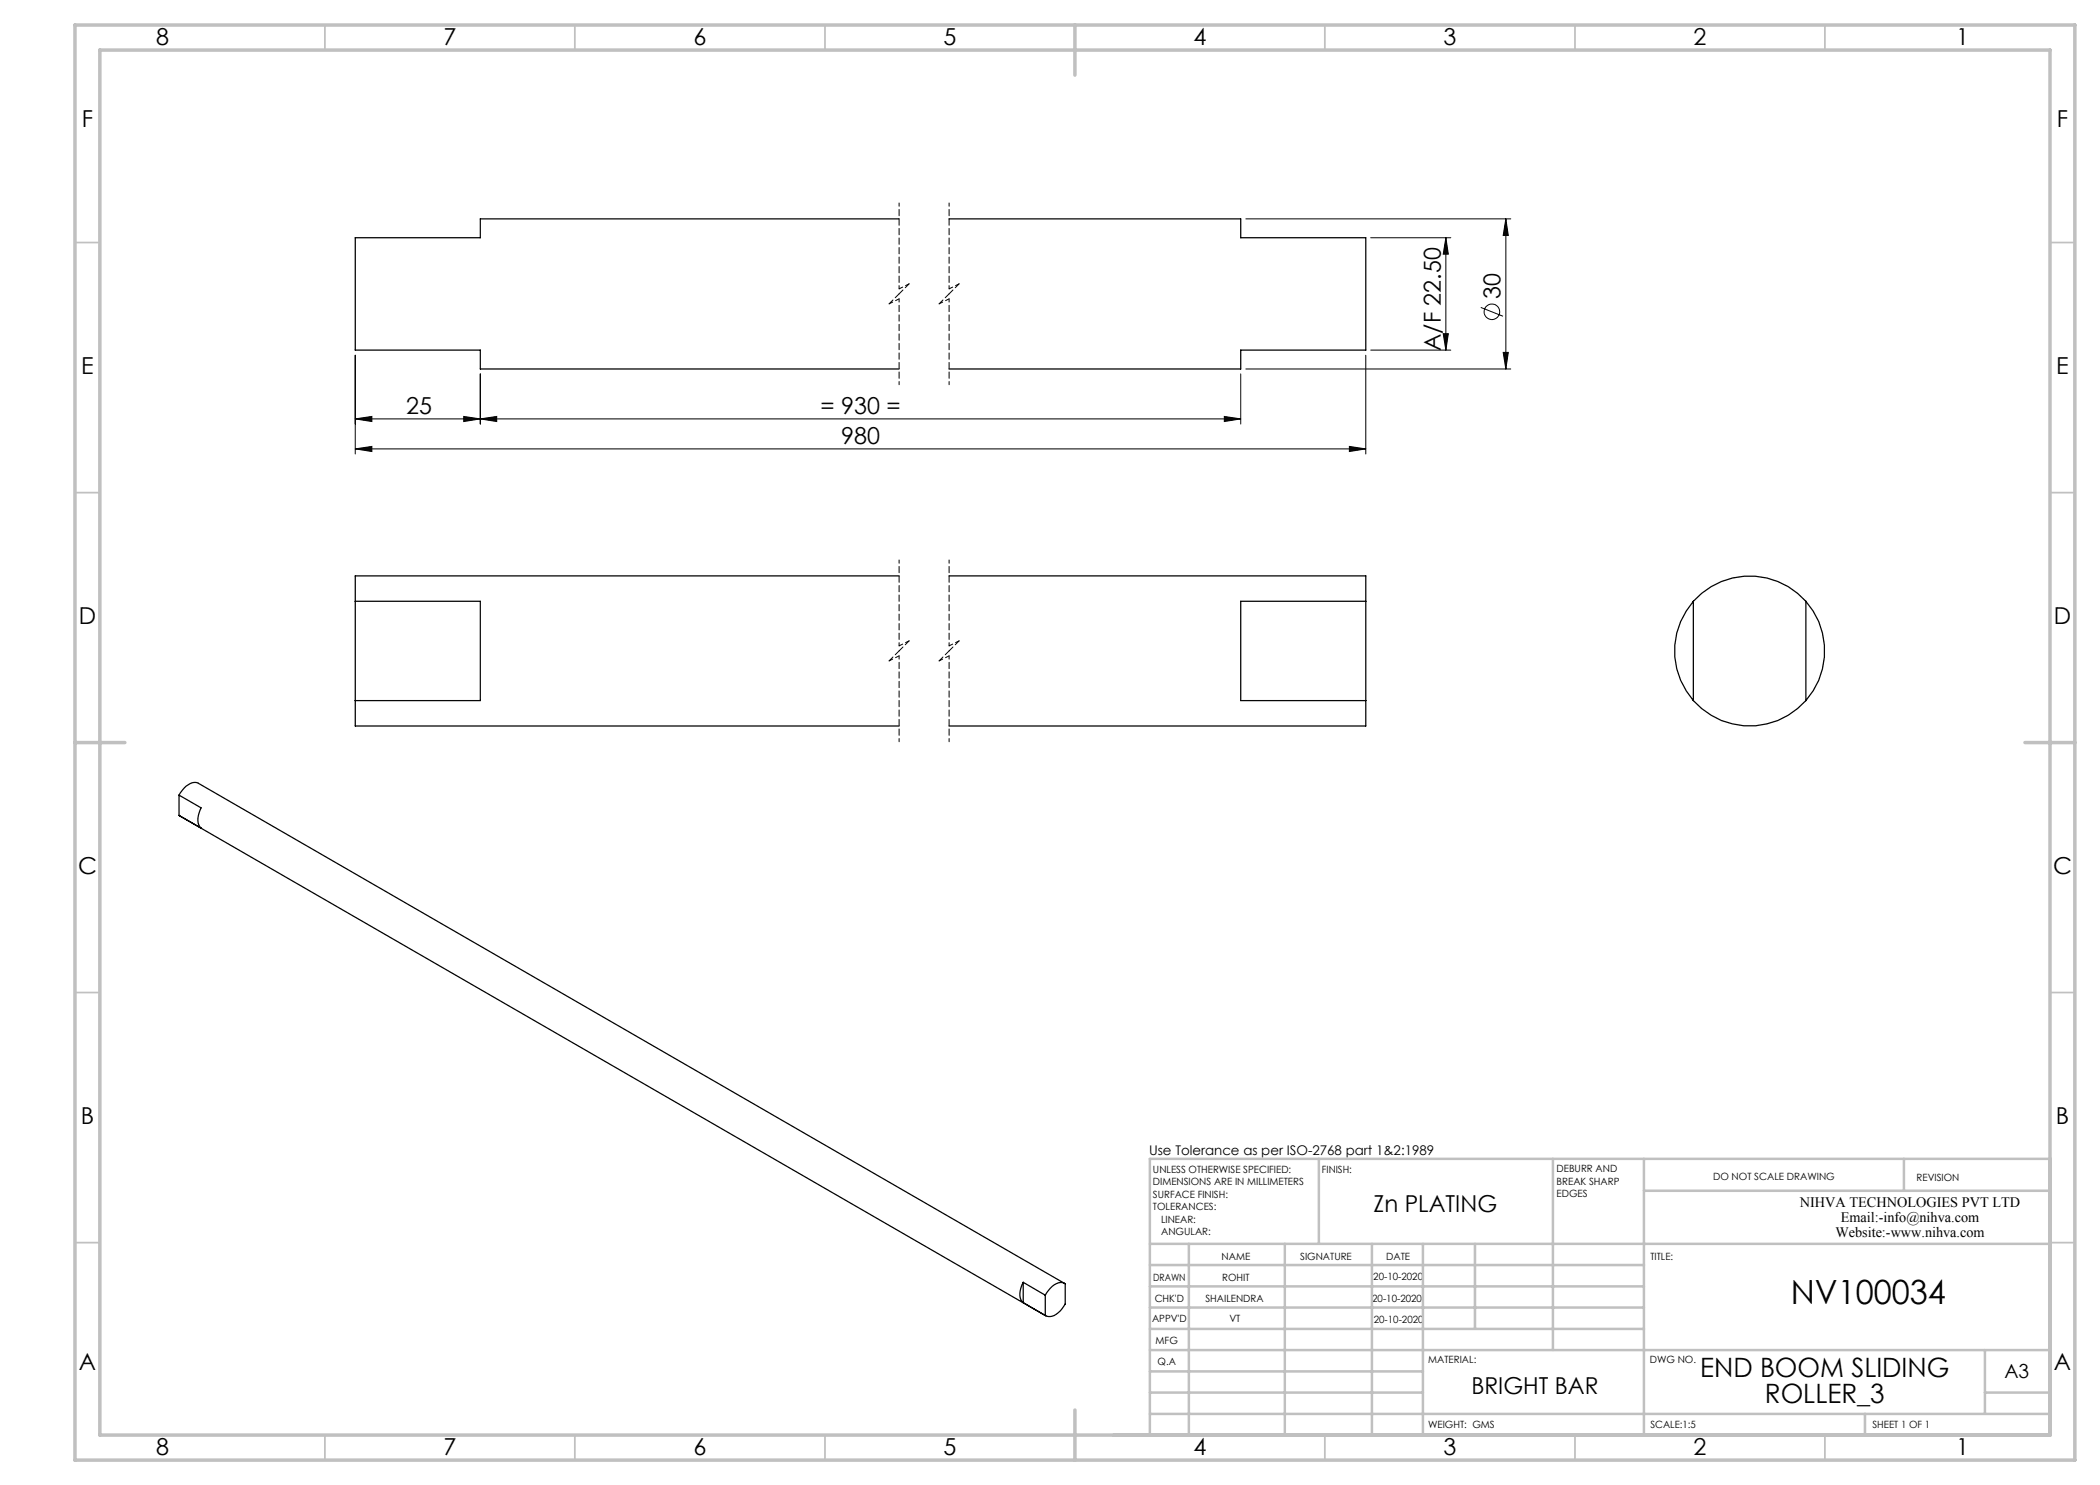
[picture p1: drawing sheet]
<svg xmlns="http://www.w3.org/2000/svg" width="420mm" height="297mm" viewBox="0 0 420 297" stroke-linecap="round" stroke-linejoin="round" font-family="sans-serif">
<g fill="none" stroke="#000" stroke-width=".2">
<path d="M249.2 43.8h53M274.1 47.6h16.1M289.2 47.6v22.4M289.2 47.6l.5 3.2h-1.1zM301.2 43.8v30M301.2 43.8l.5 3.3h-1.1zM71 71v19.8M96.1 74.8v10M248.1 74.8v10M249.2 73.8h53M273.2 71v19.8M274.1 70h16.1"/>
<path d="M288.6 66.7h1.1l-.5 3.3zM296.2 61.5l4.4 1.7M300.6 70.5h1.1l-.5 3.3zM71 89.8l3.4-.5v1zM71 83.8l3.4-.5v1zM71 89.8h202.2M71 83.8h177.1M92.7 83.3l3.4 .5-3.4 .5zM96.1 83.8l3.2-.5v1zM244.9 83.3l3.2 .5-3.2 .5zM269.9 89.3l3.3 .5-3.3 .5z"/>
<circle cx="298.4" cy="62.4" r="1.55"/>
</g>
<path d="M179.8 40.6v17.2M179.8 59.8v17.1M189.8 40.6v17.2M189.8 59.8v17.1M179.8 112v17.2M189.8 112v17.2M179.8 131.2v17.2M189.8 131.2v17.2" fill="none" stroke="#000" stroke-width=".2" stroke-dasharray="1.3 .6" stroke-dashoffset=".6"/>
<path d="M179.8 57.8l2-1M189.8 57.8l2-1M177.8 60.8l2-1M187.8 60.8l2-1M177.8 132.2l2-1M179.8 129.2l2-1M187.8 132.2l2-1M189.8 129.2l2-1" fill="none" stroke="#000" stroke-width=".2" stroke-dasharray="1.3 .6" stroke-dashoffset=".5"/>
<path d="M179.8 58.8l-2 2M181.8 56.8l-2 2M189.8 58.8l-2 2M191.8 56.8l-2 2M179.8 130.2l-2 2M181.8 128.2l-2 2M189.8 130.2l-2 2M191.8 128.2l-2 2" fill="none" stroke="#000" stroke-width=".2" stroke-dasharray="1.3 .6" stroke-dashoffset=".2"/>
<g fill="none" stroke="#c0c0c0" stroke-width=".35">
<path d="M65 5v5M115 5v5M165 5v5M265 5v5M315 5v5M365 5v5M15 48.5h5M410 48.5h5M15 98.5h5M410 98.5h5M15 198.5h5M410 198.5h5"/>
<path d="M15 248.5h5M410 248.5h5M65 287v5M115 287v5M165 287v5M265 287v5M315 287v5M365 287v5"/>
</g>
<g fill="none" stroke="#c0c0c0" stroke-width=".5">
<path d="M263.8 231.8v17M310.6 231.8v38.2M328.8 231.8v55.2M328.8 238.2h81.2M380.8 231.8v6.4M410 231.8h-180v55.2M230 248.8h180M230 257.3h98.8M230 253h98.8M237.8 248.8v38.2M257 248.8v38.2M274.4 248.8v38.2"/>
<path d="M284.6 248.8v38.2M295 248.8v17M230 265.8h98.8M230 261.5h98.8M230 278.5h54.6M230 274.3h54.6M230 270h180M397 278.5h13M397 270v12.8M230 282.8h180M373 282.8v4.2"/>
</g>
<path d="M15 5h400v287h-400zM20 10h390v277h-390zM215 5v10M15 148.5h10M405 148.5h10M215 282v10" fill="none" stroke="#c0c0c0" stroke-width=".7"/>
<g fill="#000">
<path d="M301.2 43.8l.5 3.3h-1.1zM300.6 70.5h1.1l-.5 3.3z"/>
<path d="M288.6 66.7h1.1l-.5 3.3zM289.2 47.6l.5 3.2h-1.1z"/>
<path d="M71 89.8l3.4-.5v1zM269.9 89.3l3.3 .5-3.3 .5zM96.1 83.8l3.2-.5v1zM244.9 83.3l3.2 .5-3.2 .5zM71 83.8l3.4-.5v1zM92.7 83.3l3.4 .5-3.4 .5z"/>
</g>
<g fill="none" stroke="#000" stroke-width=".25">
<path d="M179.8 43.8h-83.7v3.8h-25.1v22.4h25.1v3.8h83.7M189.8 43.8h58.3v3.8h25.1v22.4h-25.1v3.8h-58.3M179.8 115.2h-108.8v5.1M189.8 115.2h83.4v5.1M71 120.3h25.1v19.8h-25.1M71 120.3v19.8M273.2 120.3h-25.1v19.8h25.1M273.2 120.3v19.8M338.7 120.3a15.1 15.1 0 0 1 22.5 0M338.7 120.3a15 15 0 0 0 0 19.8M338.7 120.3v19.8M361.2 120.3a15 15 0 0 1 0 19.8"/>
<path d="M361.2 120.3v19.8M35.8 159a4.1 4.1 0 0 1 3.4-2.5l.3 .1 173.4 100.1M35.8 159l4.4 2.6a3.5 3.5 0 0 0 0 4l-4.4-2.5M35.8 159v4.1M71 140.1v5.1h108.8M273.2 140.1v5.1h-83.4M338.7 140.1a15 15 0 0 0 22.5 0M35.8 163.1l173.4 100.1M204.6 256.5a3.8 3.8 0 0 0-.2 3.8l.2 .2M204.6 256.5l4.5 2.5M204.6 256.5v4M209.1 259a4.1 4.1 0 0 1 3.3-2.5l.6 .2v4.1a4.2 4.2 0 0 1-3.3 2.5l-.6-.2"/>
<path d="M209.1 259v4.1M204.6 260.5l4.5 2.6"/>
</g>
<text font-size="6.7" x="358.2" y="260.7">NV100034</text>
<g font-size="5.3">
<text x="340" y="275.4">END BOOM SLIDING</text>
<text x="353" y="280.6">ROLLER_3</text>
</g>
<g font-size="4.7">
<text x="31.2" y="9">8</text>
<text x="88.7" y="9">7</text>
<text x="138.7" y="9">6</text>
<text x="188.7" y="9">5</text>
<text x="238.7" y="9">4</text>
<text x="288.7" y="9">3</text>
<text x="338.7" y="9">2</text>
<text x="391.2" y="9">1</text>
<text x="16.4" y="25.5">F</text>
<text x="411.4" y="25.5">F</text>
<text x="300.1" y="59.8" transform="rotate(-90 300.1 59.8)">30</text>
<text x="288.2" y="70.2" transform="rotate(-90 288.2 70.2)">A/F 22.50</text>
<text x="16.3" y="74.7">E</text>
<text x="411.3" y="74.7">E</text>
<text x="81.2" y="82.8">25</text>
<text x="164.1" y="82.8">= 930 =</text>
<text x="168.2" y="88.8">980</text>
<text x="15.8" y="124.7">D</text>
<text x="410.8" y="124.7">D</text>
<text x="15.6" y="174.7">C</text>
<text x="410.6" y="174.7">C</text>
<text x="16.2" y="224.7">B</text>
<text x="411.2" y="224.7">B</text>
<text x="274.7" y="242.4">Zn PLATING</text>
<text x="15.8" y="274">A</text>
<text x="410.8" y="274">A</text>
<text x="294.3" y="278.9">BRIGHT BAR</text>
<text x="31.2" y="291">8</text>
<text x="88.7" y="291">7</text>
<text x="138.7" y="291">6</text>
<text x="188.7" y="291">5</text>
<text x="238.7" y="291">4</text>
<text x="288.7" y="291">3</text>
<text x="338.7" y="291">2</text>
<text x="391.2" y="291">1</text>
</g>
<text font-size="3.9" x="400.9" y="275.5">A3</text>
<g font-size="2.9">
<text x="360" y="241.3">NIHVA TECHNOLOGIES PVT LTD</text>
<text x="368.2" y="244.3">Email:-info@nihva.com</text>
<text x="367.1" y="247.3">Website:-www.nihva.com</text>
</g>
<text font-size="2.7" x="229.8" y="231.1">Use Tolerance as per ISO-2768 part 1&amp;2:1989</text>
<g font-size="2">
<text x="230.6" y="234.6">UNLESS OTHERWISE SPECIFIED:</text>
<text x="230.6" y="237.1">DIMENSIONS ARE IN MILLIMETERS</text>
<text x="230.6" y="239.6">SURFACE FINISH:</text>
<text x="264.4" y="234.6">FINISH:</text>
<text x="311.3" y="234.5">DEBURR AND</text>
<text x="311.3" y="237">BREAK SHARP</text>
<text x="311.3" y="239.5">EDGES</text>
<text x="342.6" y="236">DO NOT SCALE DRAWING</text>
<text x="383.3" y="236.2">REVISION</text>
<text x="230.6" y="242.1">TOLERANCES:</text>
<text x="232.2" y="244.6">LINEAR:</text>
<text x="232.2" y="247.1">ANGULAR:</text>
<text x="244.3" y="252">NAME</text>
<text x="260" y="251.9">SIGNATURE</text>
<text x="277.2" y="251.9">DATE</text>
<text x="330.1" y="251.9">TITLE:</text>
<text x="230.6" y="256.1">DRAWN</text>
<text x="244.4" y="256.1">ROHIT</text>
<text x="274.7" y="255.9">20-10-2020</text>
<text x="230.9" y="260.3">CHK'D</text>
<text x="241.1" y="260.3">SHAILENDRA</text>
<text x="274.4" y="260.3">20-10-2020</text>
<text x="230.4" y="264.4">APPV'D</text>
<text x="231.1" y="268.8">MFG</text>
<text x="245.9" y="264.4">VT</text>
<text x="274.8" y="264.6">20-10-2020</text>
<text x="231.5" y="273">Q.A</text>
<text x="285.6" y="272.5">MATERIAL:</text>
<text x="330" y="272.5">DWG NO.</text>
<text x="285.6" y="285.5">WEIGHT: GMS</text>
<text x="330.1" y="285.6">SCALE:1:5</text>
<text x="374.5" y="285.6">SHEET 1 OF 1</text>
</g>
</svg>
